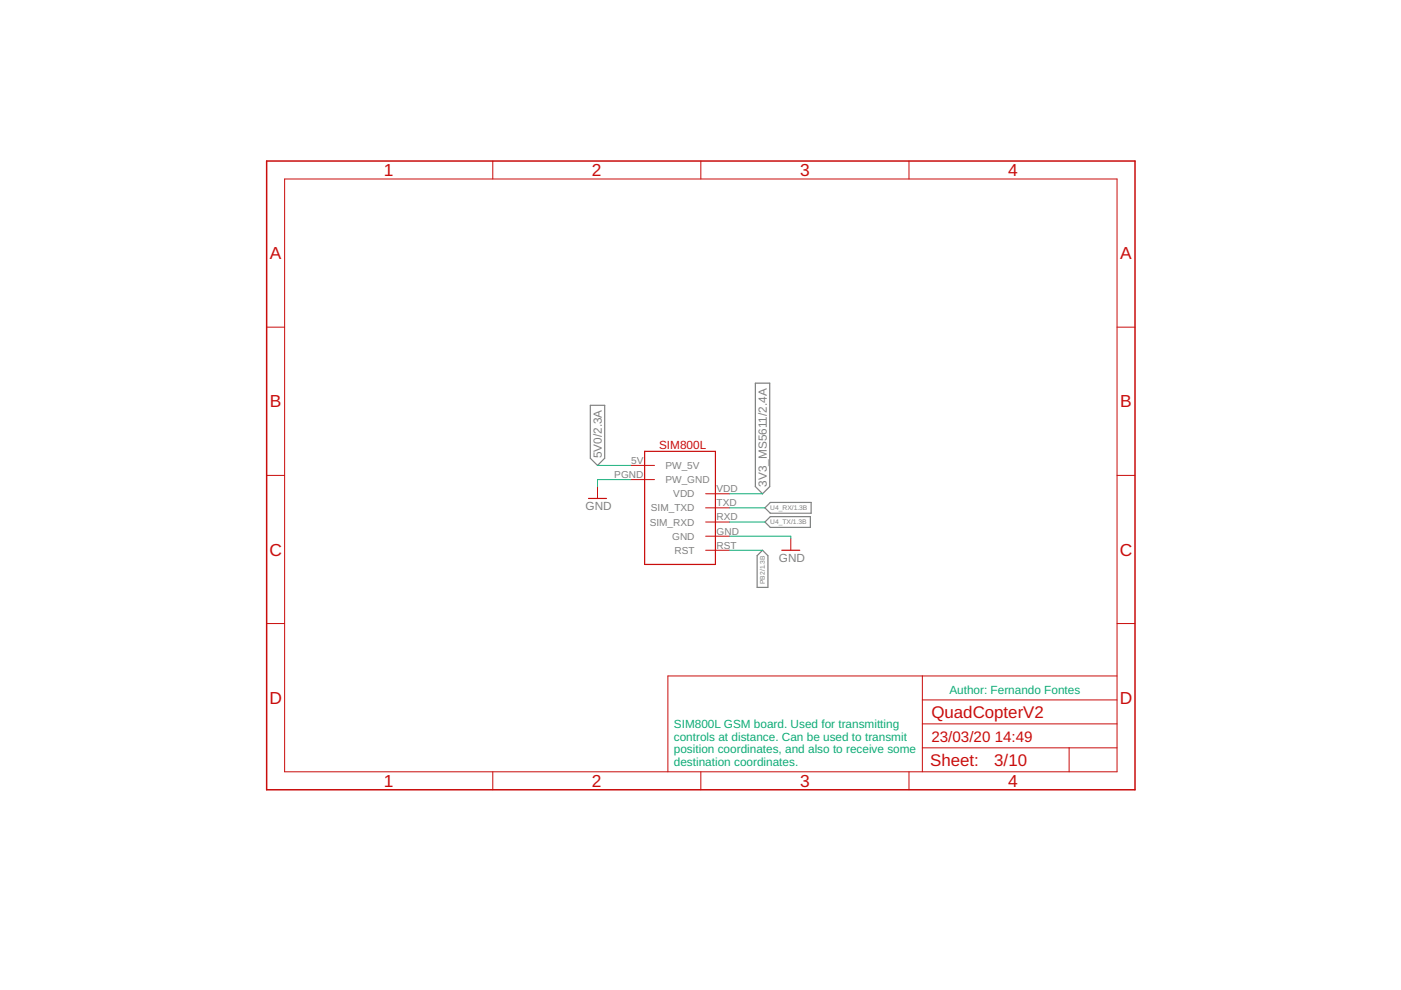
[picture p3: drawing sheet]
<svg xmlns="http://www.w3.org/2000/svg" width="297mm" height="210mm" viewBox="0 0 297 210" stroke-linecap="round" stroke-linejoin="round" font-family="sans-serif">
<path d="M125.2 85.9h3v11.3l-1.5 1.5-1.5-1.5zM160.1 81.2h3.1v22l-1.5 1.5-1.6-1.5zM161.7 116.7l1.1 1.1v6.7h-2.3v-6.7zM162.2 107.7l1.1-1.2h8.7v2.3h-8.7zM162.2 110.7l1.1-1.2h8.5v2.3h-8.5z" fill="none" stroke="#808080" stroke-width=".25"/>
<g fill="none" stroke="#c90d0c" stroke-width=".21">
<path d="M60.3 38h176.5v125.6h-176.5zM104.5 34.1v3.9M148.6 34.1v3.9M192.7 34.1v3.9M56.5 69.4h3.8M236.8 69.4h3.8M133.7 98.7h5.1M56.5 100.8h3.8M126.7 103.1v2.6M133.7 101.7h5.1M149.6 104.7h5.1M149.6 107.7h5.1"/>
<path d="M149.6 110.7h5.1M149.6 113.7h5.1M149.6 116.7h5.1M167.7 114.2v2.5M236.8 100.8h3.8M56.5 132.2h3.8M236.8 132.2h3.8M195.6 158.6h41.2M195.6 143.3v20.3M195.6 153.5h41.2M195.6 148.4h41.2M226.7 158.6v5"/>
<path d="M236.8 143.3h-95.2v20.3M104.5 163.6v3.8M148.6 163.6v3.8M192.7 163.6v3.8"/>
</g>
<path d="M56.5 34.1h184.1v133.3h-184.1z" fill="none" stroke="#c90d0c" stroke-width=".32"/>
<path d="M136.7 95.7h15v24h-15zM124.8 105.7h3.8M165.8 116.7h3.8" fill="none" stroke="#c90d0c" stroke-width=".25"/>
<path d="M126.7 98.7h7M133.7 101.7h-7v1.4M154.7 113.7h13v.5M154.7 107.7h7.5M154.7 110.7h7.5M154.7 104.7h7M154.7 116.7h7" fill="none" stroke="#0dab76" stroke-width=".21"/>
<g font-size="3.7" fill="#c90d0c">
<text x="81.4" y="37.3">1</text>
<text x="125.5" y="37.3">2</text>
<text x="169.6" y="37.3">3</text>
<text x="213.8" y="37.3">4</text>
<text x="57.2" y="54.9">A</text>
<text x="237.5" y="54.9">A</text>
<text x="57.2" y="86.4">B</text>
<text x="237.5" y="86.4">B</text>
<text x="57.1" y="117.8">C</text>
<text x="237.4" y="117.8">C</text>
<text x="57.1" y="149.2">D</text>
<text x="237.4" y="149.2">D</text>
<text x="81.4" y="166.8">1</text>
<text x="125.5" y="166.8">2</text>
<text x="169.6" y="166.8">3</text>
<text x="213.8" y="166.8">4</text>
</g>
<g font-size="3.6" fill="#c90d0c">
<text x="197.5" y="152.2">QuadCopterV2</text>
<text x="197.2" y="162.5">Sheet:</text>
<text x="210.8" y="162.4">3/10</text>
</g>
<g font-size="3.2" fill="#c90d0c">
<text x="197.5" y="157.3">23/03/20</text>
<text x="210.9" y="157.3">14:49</text>
</g>
<text font-size="2.5" fill="#c90d0c" x="139.7" y="95.2">SIM800L</text>
<g font-size="2.5" fill="#808080">
<text x="127.6" y="97.2" transform="rotate(-90 127.6 97.2)">5V0/2.3A</text>
<text x="162.6" y="103.2" transform="rotate(-90 162.6 103.2)">3V3_MS5611/2.4A</text>
<text x="124.1" y="108.2">GND</text>
<text x="165.1" y="119.2">GND</text>
</g>
<g font-size="2.5" fill="#0dab76">
<text x="201.3" y="147.1">Author: Fernando Fontes</text>
<text x="142.9" y="154.4">SIM800L GSM board. Used for transmitting</text>
<text x="142.9" y="157">controls at distance. Can be used to transmit</text>
<text x="142.9" y="159.7">position coordinates, and also to receive some</text>
<text x="142.9" y="162.4">destination coordinates.</text>
</g>
<g font-size="2.1" fill="#808080">
<text x="130.2" y="101.3">PGND</text>
<text x="133.8" y="98.3">5V</text>
<text x="141.1" y="99.4">PW_5V</text>
<text x="141.1" y="102.4">PW_GND</text>
<text x="142.8" y="105.4">VDD</text>
<text x="151.9" y="104.3">VDD</text>
<text x="151.9" y="107.3">TXD</text>
<text x="137.8" y="111.4">SIM_RXD</text>
<text x="138" y="108.4">SIM_TXD</text>
<text x="151.9" y="110.3">RXD</text>
<text x="151.9" y="113.3">GND</text>
<text x="142.5" y="114.4">GND</text>
<text x="143" y="117.4">RST</text>
<text x="151.9" y="116.3">RST</text>
</g>
<g font-size="1.4" fill="#808080">
<text x="163.3" y="108.2">U4_RX/1.3B</text>
<text x="163.3" y="111.2">U4_TX/1.3B</text>
<text x="162.2" y="123.8" transform="rotate(-90 162.2 123.8)">PB2/1.3B</text>
</g>
</svg>
